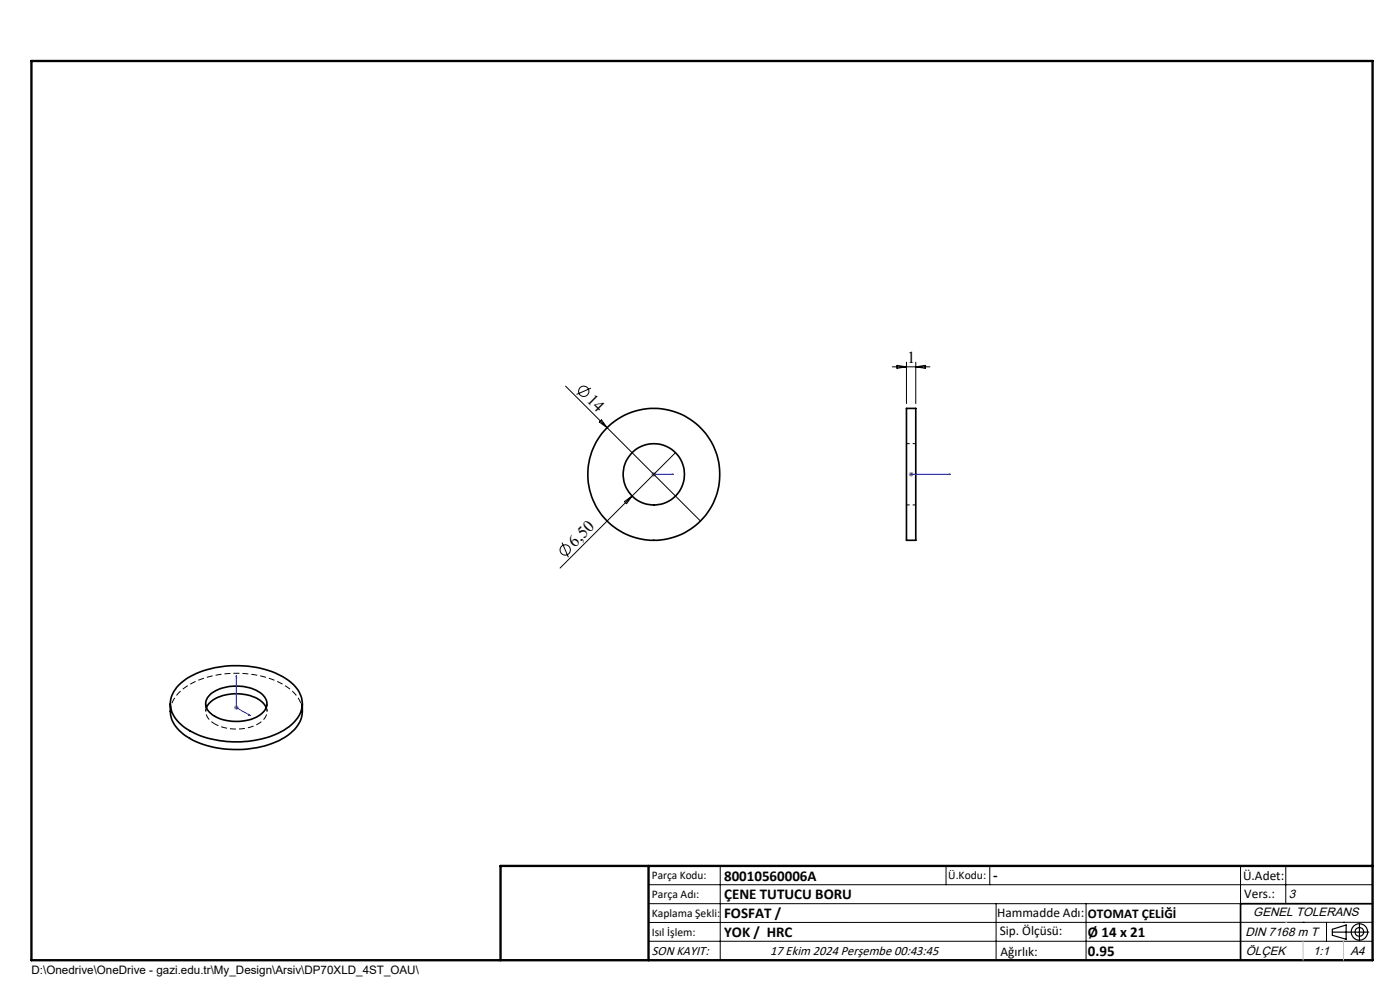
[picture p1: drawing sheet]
<svg xmlns="http://www.w3.org/2000/svg" width="297mm" height="210mm" viewBox="0 0 297 210" stroke-linecap="round" stroke-linejoin="round" font-family="sans-serif">
<g fill="none" stroke="#000" stroke-width=".35">
<path d="M192.3 86.6h2v28h-2zM36.1 149.3v1.6a7.4 7.4 0 0 0 4.7 6 21.7 21.7 0 0 0 20-.7 6.6 6.6 0 0 0 3.3-5.3v-1.6M38.2 145.1a18.2 18.2 0 0 1 12.5-3.9 16.7 16.7 0 0 1 12 4.5 5.3 5.3 0 0 1-.6 7.8 18.3 18.3 0 0 1-13.3 3.8 16.2 16.2 0 0 1-11.2-4.4 5.2 5.2 0 0 1 .6-7.8zM43.8 150.1a5.5 5.5 0 0 1 4.3-2.8 8.9 8.9 0 0 1 7.8 1.9l.6 .9M44.6 147.3a9.6 9.6 0 0 1 11.1 0 2.6 2.6 0 0 1-.6 4.4 9.6 9.6 0 0 1-10.5-.5 2.49 2.49 0 0 1 0-3.9zM291.2 191.7h-28v12"/>
<circle cx="138.7" cy="100.6" r="14"/>
<circle cx="138.7" cy="100.6" r="6.5"/>
</g>
<path d="M194.3 94.1h-2M192.3 107.1h2" fill="none" stroke="#000" stroke-width=".21" stroke-dasharray="1.3 .6" stroke-dashoffset=".6" stroke-linecap="butt"/>
<path d="M64.2 150.9a7.3 7.3 0 0 0-4.7-6 21.7 21.7 0 0 0-20 .8 6.5 6.5 0 0 0-3.3 5.2" fill="none" stroke="#000" stroke-width=".21" stroke-dasharray="1.3 .6" stroke-dashoffset=".1" stroke-linecap="butt"/>
<path d="M43.8 150.1a2.83 2.83 0 0 0 1.8 3.5M45.6 153.6a9.7 9.7 0 0 0 10.1-.7 2.48 2.48 0 0 0 .8-2.8" fill="none" stroke="#000" stroke-width=".21" stroke-dasharray="1.3 .6" stroke-dashoffset=".4" stroke-linecap="butt"/>
<path d="M43.7 149.3v1.6M56.7 150.9v-1.6" fill="none" stroke="#000" stroke-width=".21" stroke-dasharray="1.3 .6" stroke-dashoffset=".8" stroke-linecap="butt"/>
<g fill="none" stroke="#000" stroke-width=".21">
<path d="M189.3 77.8h8M190.3 77.5l2 .3-2 .3zM192.3 76.8v8.8M194.3 76.8v8.8M194.3 77.8l2-.3v.6zM120 81.9l8.8 8.8M125.4 82.3l-3.1 1.4M127.1 89.5l.5-.4 1.2 1.6zM128.8 90.7l19.8 19.8M143.3 96l-24.5 24.5M119.2 115.1l1.4 3.1M132.5 106.4l1.6-1.2-1.2 1.6z"/>
<path d="M137.6 187.7h153.6M137.6 191.7h153.6M137.6 199.7h153.6M152.8 183.7v20M200.7 183.7v4M210 183.7v4M211.3 191.7v12M230.4 191.7v12M263.2 183.7v20M272.8 183.7v8M276.4 195.6h.1M281.4 195.6v4.1"/>
<path d="M285 195.6h.1M291.2 195.6l-153.6 .1"/>
<circle cx="123.8" cy="83" r="1.08"/>
<circle cx="119.9" cy="116.7" r="1.1"/>
</g>
<g fill="none" stroke="#000" stroke-width=".25">
<path d="M282.6 197.7h7.8M282.6 197.1l3-.9v3l-3-.8zM288.4 195.8v3.8M106.2 203.7h185"/>
<circle cx="288.4" cy="197.7" r="1.74"/>
<circle cx="288.4" cy="197.7" r=".93"/>
</g>
<path d="M138.6 100.6h.2zM138.7 100.6h.1M138.7 100.6h4.1M142.8 100.6h-.3h.3M193.2 100.6h.2zM193.3 100.6h.1M193.3 100.6h8.3M201.6 100.6h-.4h.4M50.1 143.3l.1 .4-.1-.1zM50.1 143.3v6.8l3 1.7M52.8 151.5l.3 .3-.3-.1z" fill="none" stroke="#00f" stroke-width=".21"/>
<path d="M138.2 100.6h1M138.4 100.3l.7 .7M138.7 100.1v1M139.1 100.3l-.7 .7M192.8 100.6h1M192.9 100.3l.7 .7M193.3 100.1v1M193.6 100.3l-.7 .7M49.6 150.1h1M49.8 149.7l.7 .8M50.1 149.6v1M50.5 149.7l-.7 .8" fill="none" stroke="#808080" stroke-width=".21"/>
<path d="M6.7 12.9h284.5v190.8h-284.5zM137.6 183.7v20M291.2 183.7h-185v20" fill="none" stroke="#000" stroke-width=".5"/>
<path d="M276.4 199.7v4M285 199.7v4" fill="none" stroke="#c0c0c0" stroke-width=".21"/>
<path d="M272.8 195.6h.1" fill="none" stroke="#c0c0c0" stroke-width=".25"/>
<g fill="#00f">
<path d="M142.5 100.6h.3zM138.6 100.6h.2z"/>
<path d="M52.8 151.5l.3 .3-.3-.1zM50.1 143.3l.1 .4-.1-.1z"/>
<path d="M193.2 100.6h.2zM201.2 100.6h.4z"/>
</g>
<g font-size="3.5">
<text x="192.5" y="77">1</text>
<text x="124.3" y="85" transform="rotate(45 124.3 85)">14</text>
<text x="122" y="116.2" transform="rotate(-45 122 116.2)">6,50</text>
</g>
<g font-size="3.2">
<text x="153.6" y="186.8">80010560006A</text>
<text x="153.6" y="190.8">ÇENE TUTUCU BORU</text>
<text x="210.7" y="186.6">-</text>
<text x="153.6" y="194.8">FOSFAT /</text>
<text x="153.6" y="198.8">YOK / HRC</text>
<text x="230.8" y="198.7">Ø 14 x 21</text>
<text x="230.8" y="202.8">0.95</text>
</g>
<g font-size="2.8">
<text x="263.7" y="186.7">Ü.Adet:</text>
<text x="263.9" y="190.5">Vers.:</text>
<text x="211.5" y="194.5">Hammadde Adı:</text>
<text x="230.8" y="194.7">OTOMAT ÇELİĞİ</text>
<text x="138.3" y="202.6">SON KAYIT:</text>
<text x="163.4" y="202.6">17 Ekim 2024 Perşembe 00:43:45</text>
<text x="212.1" y="198.4">Sip. Ölçüsü:</text>
<text x="212.2" y="202.7">Ağırlık:</text>
</g>
<g font-size="2.6">
<text x="273.4" y="190.4">3</text>
<text x="265.9" y="194.4">GENEL TOLERANS</text>
<text x="264.2" y="198.5">DIN 7168 m T</text>
<text x="264.3" y="202.6">ÖLÇEK</text>
<text x="278.5" y="202.6">1:1</text>
<text x="286.5" y="202.6">A4</text>
</g>
<g font-size="2.5">
<text x="138.3" y="186.4">Parça Kodu:</text>
<text x="138.3" y="190.5">Parça Adı:</text>
<text x="201.2" y="186.5">Ü.Kodu:</text>
<text x="138.3" y="194.5">Kaplama Şekli:</text>
<text x="138.3" y="198.6">Isıl İşlem:</text>
<text x="6.7" y="206.7">D:\Onedrive\OneDrive - gazi.edu.tr\My_Design\Arsiv\DP70XLD_4ST_OAU\</text>
</g>
</svg>
